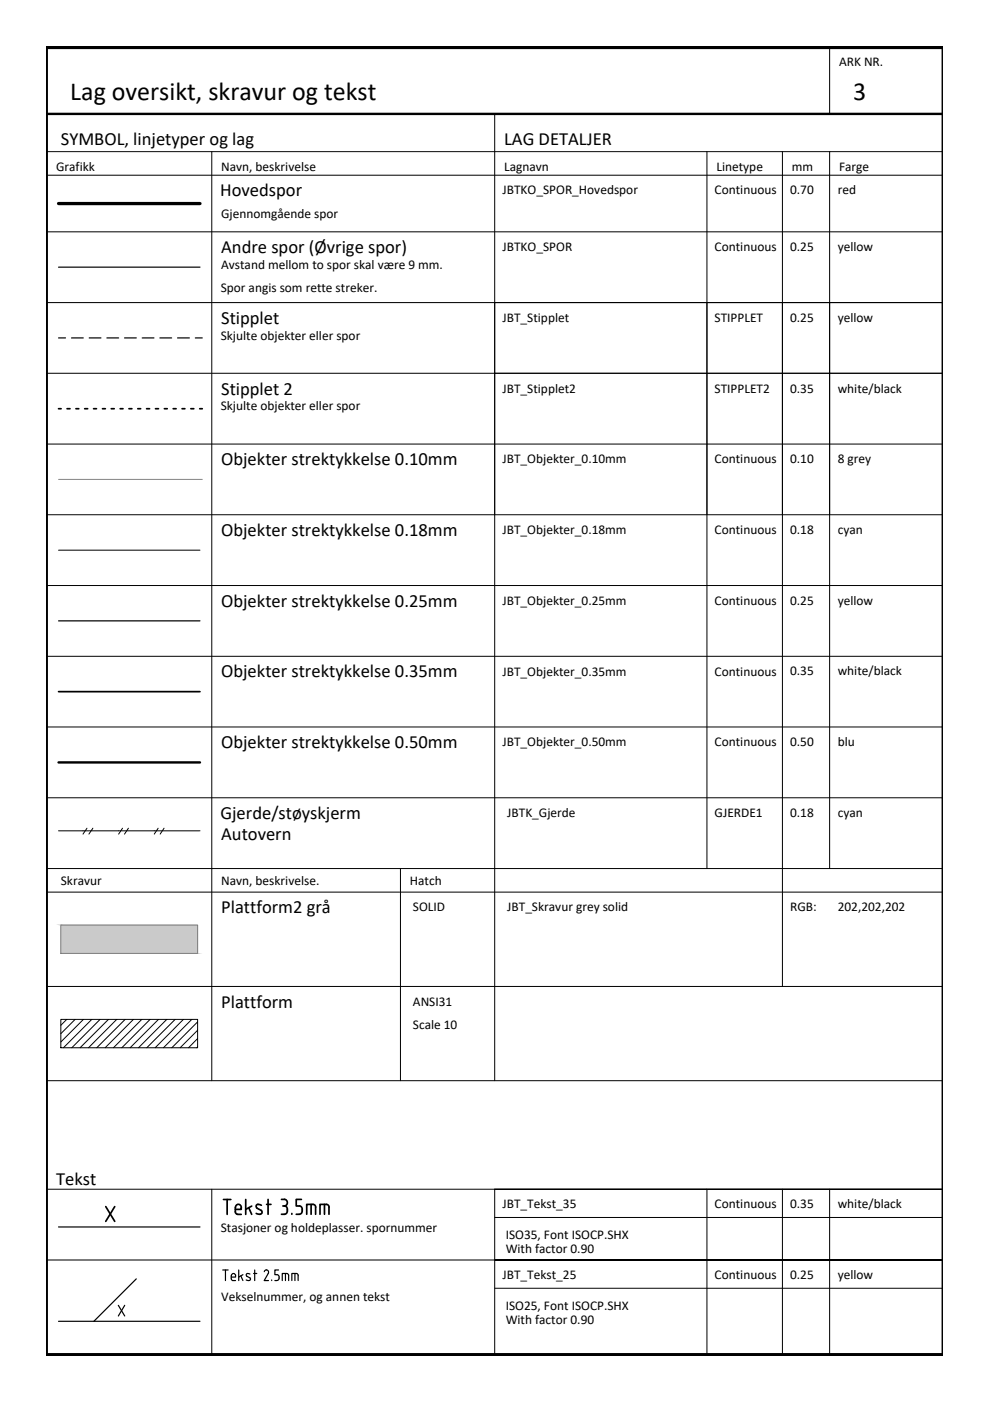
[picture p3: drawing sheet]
<svg xmlns="http://www.w3.org/2000/svg" width="210mm" height="297mm" viewBox="0 0 210 297" stroke-linecap="round" stroke-linejoin="round" font-family="sans-serif">
<!-- layer: JBT_Gjerde -->
<path d="M12.4 176.1h30M18.4 175.6l-.8 1.2M19.7 175.6l-.9 1.2M26 175.6l-.8 1.2M27.2 175.6l-.8 1.2M33.5 175.6l-.8 1.2M34.8 175.6l-.8 1.2" fill="none" stroke="#000" stroke-width=".21"/>
<!-- layer: RAMME SYMBOLER -->
<g fill="none" stroke="#000" stroke-width=".21">
<path d="M175.9 10.2v14M9.9 32.2h190M9.9 37.1h190M44.9 32.2v196.9M104.9 24.2v204.9M149.9 32.2v152M165.9 32.2v176.9M175.9 32.2v152M9.9 49.1h190M9.9 64.2h190M9.9 79.1h190M9.9 94.1h190"/>
<path d="M9.9 109.1h190M9.9 124.1h190M9.9 139.1h190M9.9 154.1h190M9.9 169.1h190M9.9 184.2h190M9.9 189.1h190M84.9 184.2v44.9M9.9 209.1h190M9.9 229.1h190M9.9 252.1h95v35M44.9 252.1v35"/>
<path d="M104.9 258.1h95M149.9 252.1v35M165.9 252.1v35M175.9 252.1v35M199.9 252.1h-95h95M9.9 267.1h95M104.9 273.1h95M199.9 267.1h-95h95"/>
</g>
<!-- layer: JBTKO_SPOR -->
<path d="M12.4 56.6h30M12.4 260.1h30M28.9 271.1l-9 9M12.4 280.1h30" fill="none" stroke="#000" stroke-width=".25"/>
<!-- layer: JBT_Stipplet -->
<path d="M12.4 71.6h1.5M15.2 71.6h2.5M18.9 71.6h2.5M22.7 71.6h2.5M26.4 71.6h2.5M30.1 71.6h2.5M33.9 71.6h2.5M37.6 71.6h2.6M41.4 71.6h1.5" fill="none" stroke="#000" stroke-width=".25"/>
<!-- layer: JBT_Objekter_0.10mm -->
<path d="M12.4 101.6h30.5M12.9 196.1h29v6h-29z" fill="none" stroke="#808080" stroke-width=".21"/>
<!-- layer: RAMME -->
<path d="M9.9 9.9h190v277.4h-190zM9.9 10.2h190M9.9 24.2h190M9.9 287.1h190" fill="none" stroke="#000" stroke-width=".51"/>
<!-- layer: JBTKO_SPOR_Hovedpor -->
<path d="M12.4 43.2h30" fill="none" stroke="#000" stroke-width=".7"/>
<!-- layer: JBT_Objekter_0.18mm -->
<g fill="none" stroke="#000" stroke-width=".21">
<path d="M12.4 116.6h30M12.9 216.1h29v6h-29zM14.1 216.1l-1.2 1.3M15.9 216.1l-3 3.1M17.7 216.1l-4.8 4.8M19.5 216.1l-6.1 6M21.2 216.1l-6 6M23 216.1l-6 6M24.8 216.1l-6 6M26.5 216.1l-6 6M28.3 216.1l-6 6M30.1 216.1l-6 6"/>
<path d="M31.8 216.1l-6 6M33.6 216.1l-6 6M35.4 216.1l-6 6M37.1 216.1l-6 6M38.9 216.1l-6 6M40.7 216.1l-6 6M41.9 216.7l-5.5 5.4M41.9 218.4l-3.7 3.7M41.9 220.2l-1.9 1.9M41.9 222l-.2 .1"/>
</g>
<!-- layer: JBT_Objekter_0.25mm -->
<path d="M12.4 131.6h30" fill="none" stroke="#000" stroke-width=".25"/>
<!-- layer: JBT_Objekter_0.35mm -->
<path d="M12.4 146.6h30" fill="none" stroke="#000" stroke-width=".36"/>
<!-- layer: JBT_Objekter_0.50mm -->
<path d="M12.4 161.6h30" fill="none" stroke="#000" stroke-width=".51"/>
<!-- layer: JBT_Skravur grey solid -->
<path d="M12.9 196.1l29 6v-6zM12.9 196.1l29 6h-29z" fill="#cacaca" stroke="#cacaca" stroke-width=".21"/>
<!-- layer: JBT_Tekst_25 -->
<g fill="none" stroke="#000" stroke-width=".25">
<path d="M25.1 276.8l1.3 2.2M26.4 276.8l-1.3 2.2M47.2 269.3h1.2M47.8 269.3v2.2M49.4 271.5h.5M49.9 270.5v.3h-.9M50 270.5a.45 .45 0 0 0-.4-.5 .45 .45 0 0 0-.5 .2 1.18 1.18 0 0 0 .1 1.3h.2M50.6 269.3v2.2M51.1 270.5l.4 1M51.5 270.3l-.9 .5M52.2 271.4l.6 .1M53 270.1l-.5-.1-.3 .2 .1 .4 .8 .4v.2l-.3 .3"/>
<path d="M53.8 270h.6M54 269.3v2.2M56.5 269.2l-.5 .4M56.5 269.2l.3 .2 .1 .4-.9 1.7h.9M57.6 271.4v.1M59.1 269.3h-.8v1h.7l.2 .5M59.2 270.8v.2M59.2 271l-.2 .4-.7 .1M59.8 271.5v-1.5h1l.3 .2 .1 1.3M60.5 270v1.5M62.5 270v1.5M62.8 270h-.9v1.5"/>
<path d="M62.8 270l.4 .2v1.3"/>
</g>
<!-- layer: JBT_Tekst_35 -->
<g fill="none" stroke="#000" stroke-width=".36">
<path d="M22.4 255.8l1.9 3.2M24.3 255.8l-1.9 3.2M47.4 254.3h1.5M48.2 254.3v3.2M49.9 256.1l.1 1.1 .4 .3h.7M49.9 256a.63 .63 0 0 1 .6-.7 .63 .63 0 0 1 .7 .7M51.1 256.1v.3h-1.2M52.1 254.3v3.2M52.7 256.1l.7 1.4M53.4 255.7l-1.3 .7M54.5 256.2l.9 .4 .2 .5a.78 .78 0 0 1-1.3 .2M54.7 255.4l.7 .1"/>
<path d="M54.7 255.3l-.4 .3 .2 .5M56.5 255.4h1M56.8 254.3v3.2M59.7 254.3h.6M59.7 257.5h.6M60 255.7h.3M60.3 254.3a.71 .71 0 0 1 .6 .7 .71 .71 0 0 1-.6 .7M60.3 255.7a.94 .94 0 0 1 .6 .9 .94 .94 0 0 1-.6 .9M61.9 257.3v.2M63.5 255.7a.94 .94 0 0 1 .6 .9 .94 .94 0 0 1-.6 .9h-.7M63.9 254.3h-1.1v1.4h.6M66 255.4v2.1"/>
<path d="M66.9 256v1.5M66.9 256a.58 .58 0 0 0-.5-.6h-1.4v2.1M67.8 257.5v-2.1h1.4a.58 .58 0 0 1 .6 .6v1.5M68.8 255.4v2.1"/>
</g>
<!-- layer: JBT_Stipplet2 -->
<g fill="none" stroke="#000" stroke-width=".36">
<path d="M12.4 86.7h.6M14.2 86.7h.6M16.1 86.7h.6M18 86.7h.6M19.8 86.7h.7M21.7 86.7h.6M23.6 86.7h.6M25.5 86.7h.6M27.3 86.7h.7M29.2 86.7h.6M31.1 86.7h.6M33 86.7h.6"/>
<path d="M34.8 86.7h.7M36.7 86.7h.6M38.6 86.7h.6M40.5 86.7h.6M42.3 86.7h.6"/>
</g>
<g font-size="5.5">
<text x="14.9" y="21.1">Lag oversikt, skravur og tekst</text>
<text x="180.9" y="21.1">3</text>
</g>
<g font-size="3.9">
<text x="12.9" y="30.6">SYMBOL, linjetyper og lag</text>
<text x="106.9" y="30.6">LAG DETALJER</text>
<text x="46.7" y="41.7">Hovedspor</text>
<text x="46.9" y="53.7">Andre spor (Øvrige spor)</text>
<text x="46.9" y="68.6">Stipplet</text>
<text x="46.9" y="83.7">Stipplet 2</text>
<text x="46.9" y="98.6">Objekter strektykkelse 0.10mm</text>
<text x="46.9" y="113.6">Objekter strektykkelse 0.18mm</text>
<text x="46.9" y="128.7">Objekter strektykkelse 0.25mm</text>
<text x="46.9" y="143.6">Objekter strektykkelse 0.35mm</text>
<text x="46.9" y="158.6">Objekter strektykkelse 0.50mm</text>
<text x="46.7" y="173.7">Gjerde/støyskjerm</text>
<text x="46.9" y="178.1">Autovern</text>
<text x="46.9" y="193.6">Plattform2 grå</text>
<text x="46.9" y="213.6">Plattform</text>
<text x="11.9" y="251.1">Tekst</text>
</g>
<g font-size="2.8">
<text x="177.9" y="13.9">ARK NR.</text>
<text x="11.9" y="36.2">Grafikk</text>
<text x="46.9" y="36.2">Navn, beskrivelse</text>
<text x="106.6" y="41.2">JBTKO_SPOR_Hovedspor</text>
<text x="106.9" y="36.2">Lagnavn</text>
<text x="151.5" y="41.2">Continuous</text>
<text x="151.9" y="36.2">Linetype</text>
<text x="167.5" y="41.2">0.70</text>
<text x="167.9" y="36.2">mm</text>
<text x="177.6" y="41.2">red</text>
<text x="177.9" y="36.2">Farge</text>
<text x="46.9" y="46.1">Gjennomgående spor</text>
<text x="106.6" y="53.2">JBTKO_SPOR</text>
<text x="151.5" y="53.2">Continuous</text>
<text x="167.5" y="53.2">0.25</text>
<text x="177.6" y="53.2">yellow</text>
<text x="46.9" y="57">Avstand mellom to spor skal være 9 mm.</text>
<text x="46.8" y="61.9">Spor angis som rette streker.</text>
<text x="46.8" y="72">Skjulte objekter eller spor</text>
<text x="106.6" y="68.2">JBT_Stipplet</text>
<text x="151.5" y="68.2">STIPPLET</text>
<text x="167.5" y="68.2">0.25</text>
<text x="177.6" y="68.2">yellow</text>
<text x="106.6" y="83.2">JBT_Stipplet2</text>
<text x="151.5" y="83.2">STIPPLET2</text>
<text x="167.5" y="83.2">0.35</text>
<text x="177.6" y="83.2">white/black</text>
<text x="46.8" y="87">Skjulte objekter eller spor</text>
<text x="106.6" y="98.2">JBT_Objekter_0.10mm</text>
<text x="151.5" y="98.2">Continuous</text>
<text x="167.5" y="98.2">0.10</text>
<text x="177.6" y="98.2">8 grey</text>
<text x="106.6" y="113.2">JBT_Objekter_0.18mm</text>
<text x="151.5" y="113.2">Continuous</text>
<text x="167.5" y="113.2">0.18</text>
<text x="177.6" y="113.2">cyan</text>
<text x="106.6" y="128.2">JBT_Objekter_0.25mm</text>
<text x="151.5" y="128.2">Continuous</text>
<text x="167.5" y="128.2">0.25</text>
<text x="177.6" y="128.2">yellow</text>
<text x="106.6" y="143.2">JBT_Objekter_0.35mm</text>
<text x="151.5" y="143.2">Continuous</text>
<text x="167.5" y="143.2">0.35</text>
<text x="177.6" y="143.2">white/black</text>
<text x="106.6" y="158.2">JBT_Objekter_0.50mm</text>
<text x="151.5" y="158.2">Continuous</text>
<text x="167.5" y="158.2">0.50</text>
<text x="177.6" y="158.2">blu</text>
<text x="107.6" y="173.2">JBTK_Gjerde</text>
<text x="151.5" y="173.2">GJERDE1</text>
<text x="167.5" y="173.2">0.18</text>
<text x="177.6" y="173.2">cyan</text>
<text x="12.9" y="187.6">Skravur</text>
<text x="46.9" y="187.6">Navn, beskrivelse.</text>
<text x="86.9" y="187.6">Hatch</text>
<text x="87.6" y="193.2">SOLID</text>
<text x="107.6" y="193.2">JBT_Skravur grey solid</text>
<text x="167.5" y="193.2">RGB:</text>
<text x="177.6" y="193.2">202,202,202</text>
<text x="87.6" y="213.2">ANSI31</text>
<text x="87.6" y="218.2">Scale 10</text>
<text x="106.6" y="256.2">JBT_Tekst_35</text>
<text x="151.5" y="256.2">Continuous</text>
<text x="167.5" y="256.2">0.35</text>
<text x="177.6" y="256.2">white/black</text>
<text x="46.8" y="261.3">Stasjoner og holdeplasser. spornummer</text>
<text x="107.2" y="262.6">ISO35, Font ISOCP.SHX</text>
<text x="107.2" y="265.6">With factor 0.90</text>
<text x="46.9" y="275.9">Vekselnummer, og annen tekst</text>
<text x="106.6" y="271.2">JBT_Tekst_25</text>
<text x="151.5" y="271.2">Continuous</text>
<text x="167.5" y="271.2">0.25</text>
<text x="177.6" y="271.2">yellow</text>
<text x="107.2" y="277.6">ISO25, Font ISOCP.SHX</text>
<text x="107.2" y="280.6">With factor 0.90</text>
</g>
</svg>
